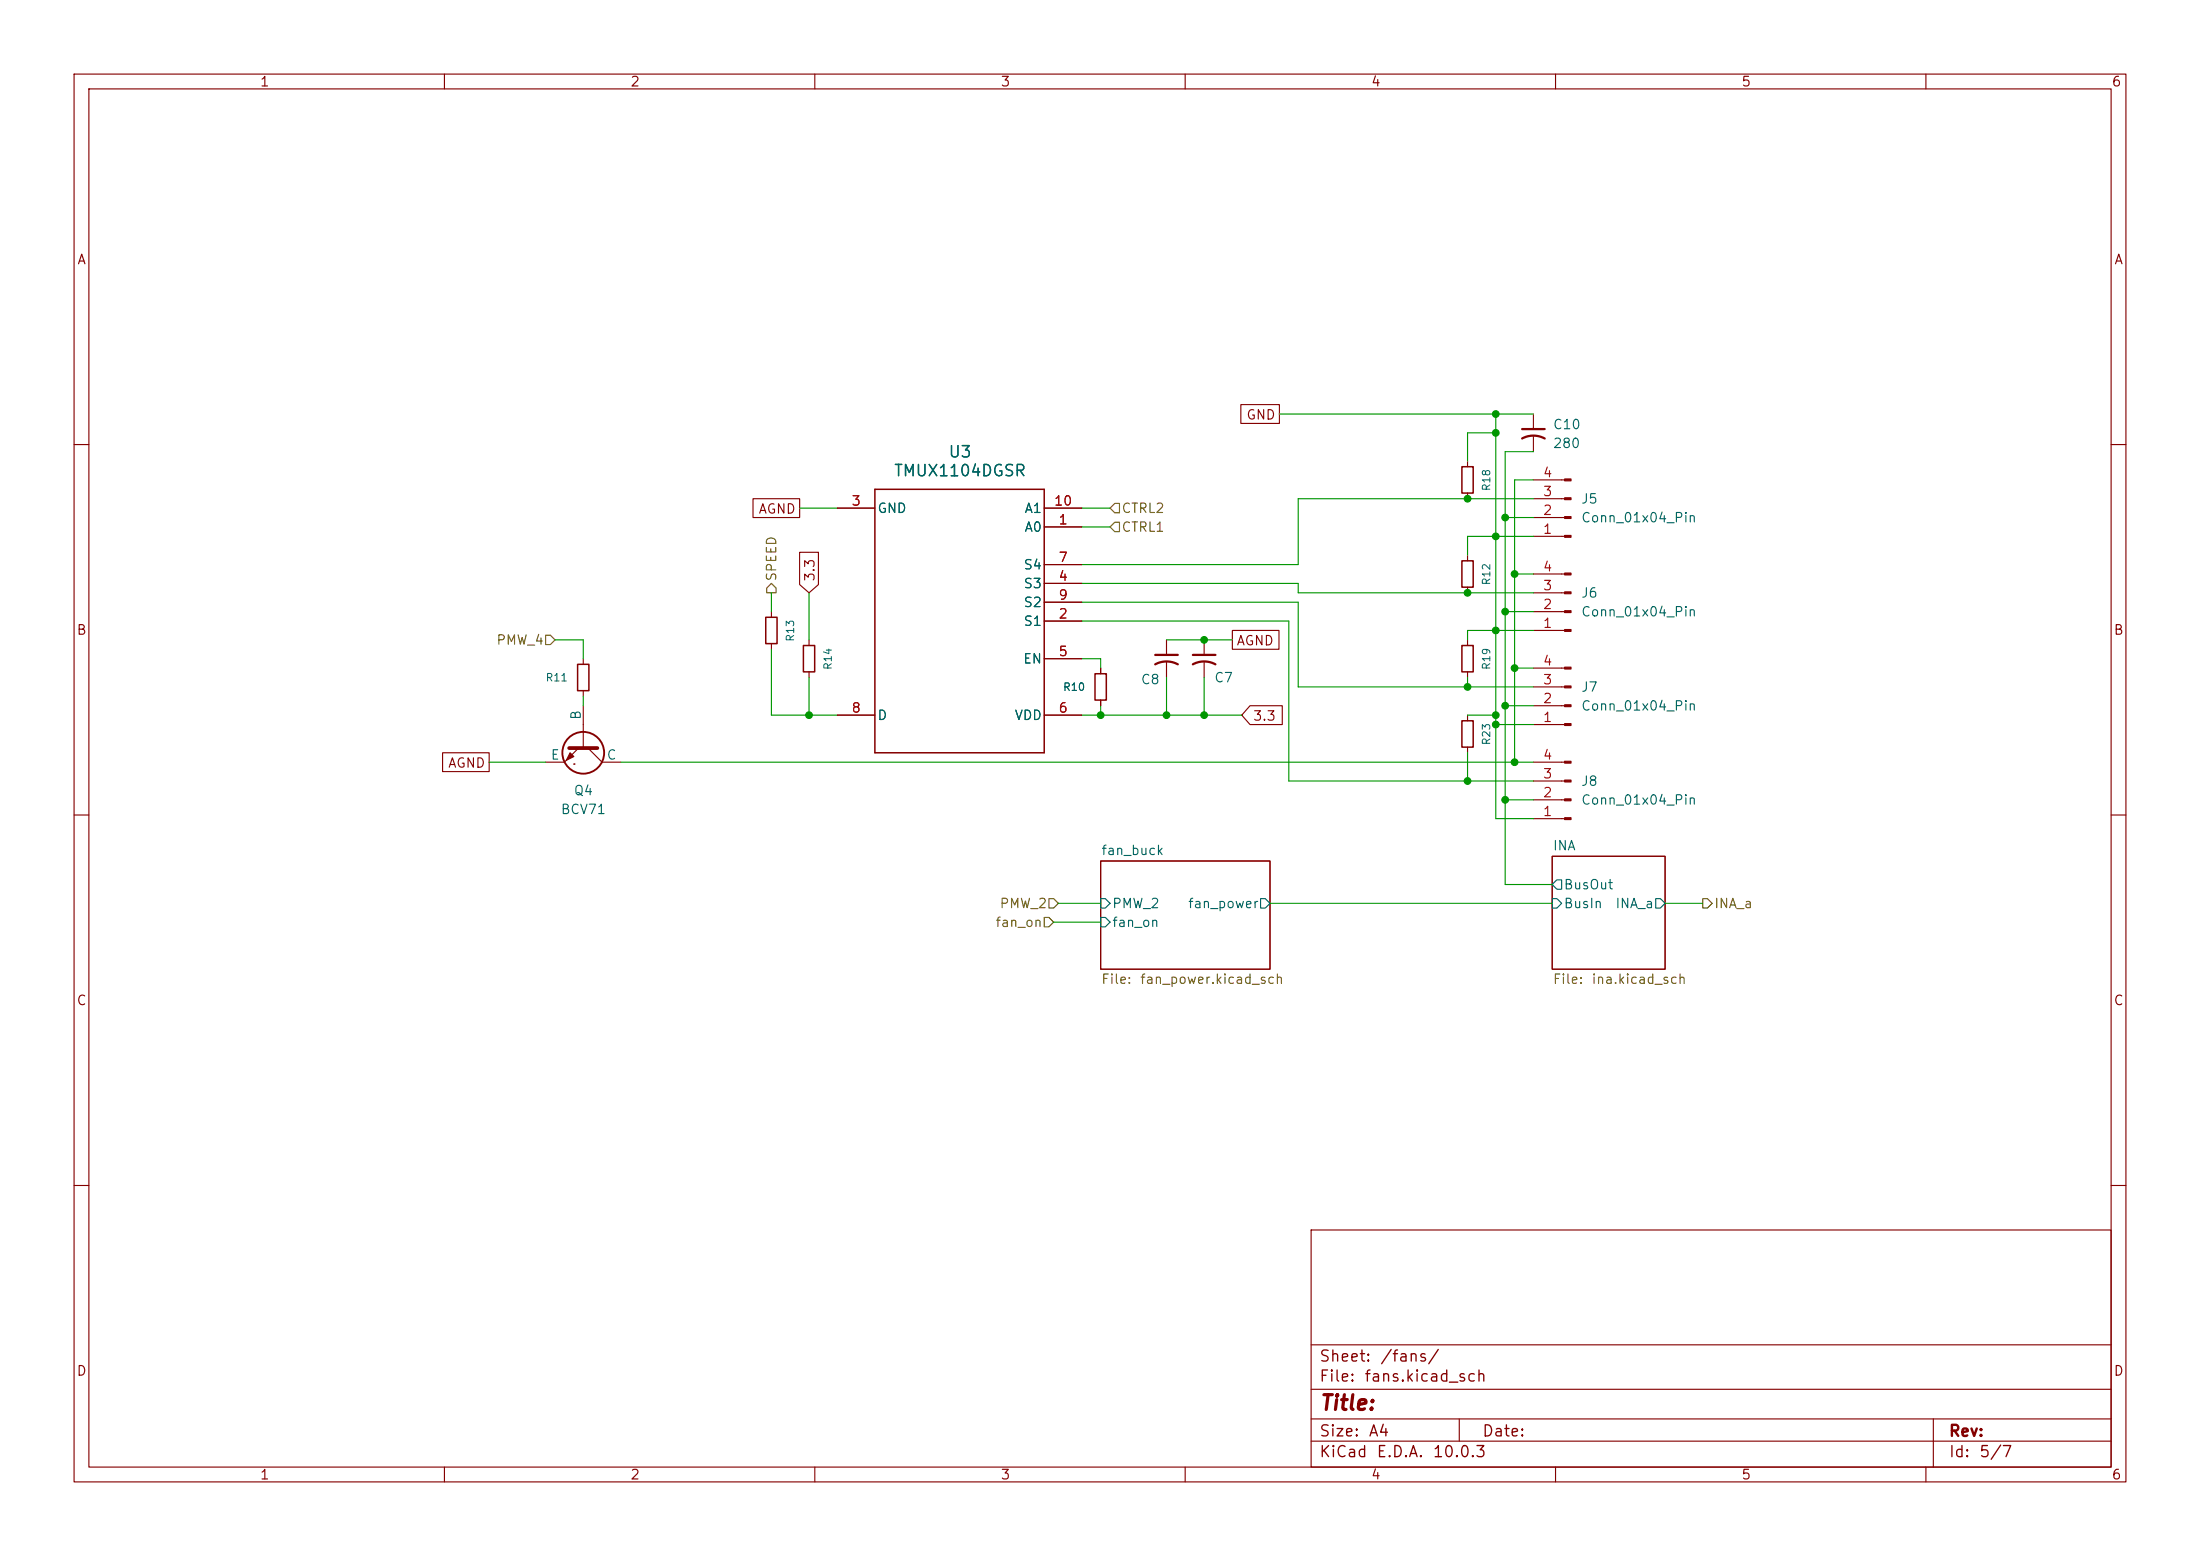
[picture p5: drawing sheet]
(kicad_sch
 (version 20260306)
 (generator "eeschema")
 (generator_version "10.0")
 (paper "A4")
 (lib_symbols
  (symbol "2026-03-04_20-31-15:TMUX1104DGSR"
   (pin_names
    (offset 0.254)) (exclude_from_sim no) (in_bom yes) (on_board yes)
   (in_pos_files yes)
   (duplicate_pin_numbers_are_jumpers no)
   (property "Reference" "U" (at 0 2.54 0) (show_name no) (do_not_autoplace no) (effects (font (size 1.524 1.524))))
   (property "Value" "TMUX1104DGSR" (at 0 0 0) (show_name no) (do_not_autoplace no) (effects (font (size 1.524 1.524))))
   (property "Footprint" "DGS0010A-IPC_A" (at 0 0 0) (show_name no) (do_not_autoplace no) (hide yes) (effects (font (size 1.27 1.27)
    (italic yes))))
   (property "Datasheet" "https://www.ti.com/lit/gpn/tmux1104" (at 0 0 0) (show_name no) (do_not_autoplace no) (hide yes) (effects (font (size 1.27 1.27)
    (italic yes))))
   (property "Description" "" (at 0 0 0) (show_name no) (do_not_autoplace no) (hide yes) (effects (font (size 1.27 1.27))))
   (property "ki_locked" "" (at 0 0 0) (show_name no) (do_not_autoplace no) (effects (font (size 1.27 1.27))))
   (symbol "TMUX1104DGSR_0_1"
    (polyline (pts (xy 5.08 5.08) (xy 5.08 -30.48)) (stroke (width 0.2032) (type default)) (fill (type none)))
    (polyline (pts (xy 5.08 -30.48) (xy 27.94 -30.48)) (stroke (width 0.2032) (type default)) (fill (type none)))
    (polyline (pts (xy 27.94 5.08) (xy 5.08 5.08)) (stroke (width 0.2032) (type default)) (fill (type none)))
    (polyline (pts (xy 27.94 -30.48) (xy 27.94 5.08)) (stroke (width 0.2032) (type default)) (fill (type none)))
    (pin input line (at 0 -25.4 0) (length 5.08) (name "A0" (effects (font (size 1.27 1.27)))) (number "1" (effects (font (size 1.27 1.27)))))
    (pin bidirectional line (at 0 -12.7 0) (length 5.08) (name "S1" (effects (font (size 1.27 1.27)))) (number "2" (effects (font (size 1.27 1.27)))))
    (pin power_in line (at 33.02 -27.94 180) (length 5.08) (name "GND" (effects (font (size 1.27 1.27)))) (number "3" (effects (font (size 1.27 1.27)))))
    (pin bidirectional line (at 0 -17.78 0) (length 5.08) (name "S3" (effects (font (size 1.27 1.27)))) (number "4" (effects (font (size 1.27 1.27)))))
    (pin input line (at 0 -7.62 0) (length 5.08) (name "EN" (effects (font (size 1.27 1.27)))) (number "5" (effects (font (size 1.27 1.27)))))
    (pin power_in line (at 0 0 0) (length 5.08) (name "VDD" (effects (font (size 1.27 1.27)))) (number "6" (effects (font (size 1.27 1.27)))))
    (pin bidirectional line (at 0 -20.32 0) (length 5.08) (name "S4" (effects (font (size 1.27 1.27)))) (number "7" (effects (font (size 1.27 1.27)))))
    (pin bidirectional line (at 33.02 0 180) (length 5.08) (name "D" (effects (font (size 1.27 1.27)))) (number "8" (effects (font (size 1.27 1.27)))))
    (pin bidirectional line (at 0 -15.24 0) (length 5.08) (name "S2" (effects (font (size 1.27 1.27)))) (number "9" (effects (font (size 1.27 1.27)))))
    (pin input line (at 0 -27.94 0) (length 5.08) (name "A1" (effects (font (size 1.27 1.27)))) (number "10" (effects (font (size 1.27 1.27))))))
   (embedded_fonts no))
  (symbol "Connector:Conn_01x04_Pin"
   (pin_names
    (offset 1.016) (hide yes)) (exclude_from_sim no) (in_bom yes) (on_board yes)
   (in_pos_files yes)
   (duplicate_pin_numbers_are_jumpers no)
   (property "Reference" "J5" (at -1.27 -2.5401 0) (show_name no) (do_not_autoplace no) (effects (font (size 1.27 1.27)) (justify right)))
   (property "Value" "Conn_01x04_Pin" (at -1.27 -0.0001 0) (show_name no) (do_not_autoplace no) (effects (font (size 1.27 1.27)) (justify right)))
   (property "Footprint" "" (at 0 0 0) (show_name no) (do_not_autoplace no) (hide yes) (effects (font (size 1.27 1.27))))
   (property "Datasheet" "" (at 0 0 0) (show_name no) (do_not_autoplace no) (hide yes) (effects (font (size 1.27 1.27))))
   (property "Description" "Generic connector, single row, 01x04, script generated" (at 0 0 0) (show_name no) (do_not_autoplace no) (hide yes) (effects (font (size 1.27 1.27))))
   (property "ki_locked" "" (at 0 0 0) (show_name no) (do_not_autoplace no) (effects (font (size 1.27 1.27))))
   (symbol "Conn_01x04_Pin_1_1"
    (rectangle (start 0.8636 2.667) (end 0 2.413) (stroke (width 0.1524) (type default)) (fill (type outline)))
    (rectangle (start 0.8636 0.127) (end 0 -0.127) (stroke (width 0.1524) (type default)) (fill (type outline)))
    (rectangle (start 0.8636 -2.413) (end 0 -2.667) (stroke (width 0.1524) (type default)) (fill (type outline)))
    (rectangle (start 0.8636 -4.953) (end 0 -5.207) (stroke (width 0.1524) (type default)) (fill (type outline)))
    (polyline (pts (xy 1.27 2.54) (xy 0.8636 2.54)) (stroke (width 0.1524) (type default)) (fill (type none)))
    (polyline (pts (xy 1.27 0) (xy 0.8636 0)) (stroke (width 0.1524) (type default)) (fill (type none)))
    (polyline (pts (xy 1.27 -2.54) (xy 0.8636 -2.54)) (stroke (width 0.1524) (type default)) (fill (type none)))
    (polyline (pts (xy 1.27 -5.08) (xy 0.8636 -5.08)) (stroke (width 0.1524) (type default)) (fill (type none)))
    (pin passive line (at 5.08 2.54 180) (length 3.81) (name "GND" (effects (font (size 1.27 1.27)))) (number "1" (effects (font (size 1.27 1.27)))))
    (pin input line (at 5.08 0 180) (length 3.81) (name "VCC" (effects (font (size 1.27 1.27)))) (number "2" (effects (font (size 1.27 1.27)))))
    (pin passive line (at 5.08 -2.54 180) (length 3.81) (name "TAHO" (effects (font (size 1.27 1.27)))) (number "3" (effects (font (size 1.27 1.27)))))
    (pin passive line (at 5.08 -5.08 180) (length 3.81) (name "PMW" (effects (font (size 1.27 1.27)))) (number "4" (effects (font (size 1.27 1.27))))))
   (embedded_fonts no))
  (symbol "Device:C_Small_US"
   (pin_numbers (hide yes))
   (pin_names
    (offset 0.254) (hide yes)) (exclude_from_sim no) (in_bom yes) (on_board yes)
   (in_pos_files yes)
   (duplicate_pin_numbers_are_jumpers no)
   (property "Reference" "C" (at 0.254 1.778 0) (show_name no) (do_not_autoplace no) (effects (font (size 1.27 1.27)) (justify left)))
   (property "Value" "C_Small_US" (at 0.254 -2.032 0) (show_name no) (do_not_autoplace no) (effects (font (size 1.27 1.27)) (justify left)))
   (property "Footprint" "" (at 0 0 0) (show_name no) (do_not_autoplace no) (hide yes) (effects (font (size 1.27 1.27))))
   (property "Datasheet" "" (at 0 0 0) (show_name no) (do_not_autoplace no) (hide yes) (effects (font (size 1.27 1.27))))
   (property "Description" "capacitor, small US symbol" (at 0 0 0) (show_name no) (do_not_autoplace no) (hide yes) (effects (font (size 1.27 1.27))))
   (symbol "C_Small_US_0_1"
    (polyline (pts (xy -1.524 0.508) (xy 1.524 0.508)) (stroke (width 0.3048) (type default)) (fill (type none)))
    (arc (start -1.524 -0.762) (mid 0 -0.3734) (end 1.524 -0.762) (stroke (width 0.3048) (type default)) (fill (type none))))
   (symbol "C_Small_US_1_1"
    (pin passive line (at 0 2.54 270) (length 2.032) (name "" (effects (font (size 1.27 1.27)))) (number "1" (effects (font (size 1.27 1.27)))))
    (pin passive line (at 0 -2.54 90) (length 2.032) (name "" (effects (font (size 1.27 1.27)))) (number "2" (effects (font (size 1.27 1.27))))))
   (embedded_fonts no))
  (symbol "Device:R_Small"
   (pin_numbers (hide yes))
   (pin_names
    (offset 0.254) (hide yes)) (exclude_from_sim no) (in_bom yes) (on_board yes)
   (in_pos_files yes)
   (duplicate_pin_numbers_are_jumpers no)
   (property "Reference" "R" (at 0 0 90) (show_name no) (do_not_autoplace no) (effects (font (size 1.016 1.016))))
   (property "Value" "R_Small" (at 1.778 0 90) (show_name no) (do_not_autoplace no) (effects (font (size 1.27 1.27))))
   (property "Footprint" "" (at 0 0 0) (show_name no) (do_not_autoplace no) (hide yes) (effects (font (size 1.27 1.27))))
   (property "Datasheet" "" (at 0 0 0) (show_name no) (do_not_autoplace no) (hide yes) (effects (font (size 1.27 1.27))))
   (property "Description" "Resistor, small symbol" (at 0 0 0) (show_name no) (do_not_autoplace no) (hide yes) (effects (font (size 1.27 1.27))))
   (symbol "R_Small_0_1"
    (rectangle (start -0.762 1.778) (end 0.762 -1.778) (stroke (width 0.2032) (type default)) (fill (type none))))
   (symbol "R_Small_1_1"
    (pin passive line (at 0 2.54 270) (length 0.762) (name "" (effects (font (size 1.27 1.27)))) (number "1" (effects (font (size 1.27 1.27)))))
    (pin passive line (at 0 -2.54 90) (length 0.762) (name "" (effects (font (size 1.27 1.27)))) (number "2" (effects (font (size 1.27 1.27))))))
   (embedded_fonts no))
  (symbol "Simulation_SPICE:NPN"
   (pin_numbers (hide yes))
   (pin_names
    (offset 0)) (exclude_from_sim no) (in_bom yes) (on_board yes)
   (in_pos_files yes)
   (duplicate_pin_numbers_are_jumpers no)
   (property "Reference" "Q2" (at 5.08 1.2701 0) (show_name no) (do_not_autoplace no) (effects (font (size 1.27 1.27)) (justify left)))
   (property "Value" "BCV71" (at 5.08 -1.2699 0) (show_name no) (do_not_autoplace no) (effects (font (size 1.27 1.27)) (justify left)))
   (property "Footprint" "Package_TO_SOT_SMD:TSOT-23_HandSoldering" (at 63.5 0 0) (show_name no) (do_not_autoplace no) (hide yes) (effects (font (size 1.27 1.27))))
   (property "Datasheet" "https://ngspice.sourceforge.io/docs/ngspice-html-manual/manual.xhtml#cha_BJTs" (at 63.5 0 0) (show_name no) (do_not_autoplace no) (hide yes) (effects (font (size 1.27 1.27))))
   (property "Description" "Bipolar transistor symbol for simulation only, substrate tied to the emitter" (at 0 0 0) (show_name no) (do_not_autoplace no) (hide yes) (effects (font (size 1.27 1.27))))
   (property "Sim.Device" "NPN" (at 0 0 0) (show_name no) (do_not_autoplace no) (hide yes) (effects (font (size 1.27 1.27))))
   (property "Sim.Type" "GUMMELPOON" (at 0 0 0) (show_name no) (do_not_autoplace no) (hide yes) (effects (font (size 1.27 1.27))))
   (property "Sim.Pins" "1=C 2=B 3=E" (at 0 0 0) (show_name no) (do_not_autoplace no) (hide yes) (effects (font (size 1.27 1.27))))
   (symbol "NPN_0_1"
    (polyline (pts (xy -2.54 0) (xy 0.635 0)) (stroke (width 0.1524) (type default)) (fill (type none)))
    (polyline (pts (xy 0.635 1.905) (xy 0.635 -1.905) (xy 0.635 -1.905)) (stroke (width 0.508) (type default)) (fill (type none)))
    (polyline (pts (xy 0.635 0.635) (xy 2.54 2.54)) (stroke (width 0) (type default)) (fill (type none)))
    (polyline (pts (xy 0.635 -0.635) (xy 2.54 -2.54) (xy 2.54 -2.54)) (stroke (width 0) (type default)) (fill (type none)))
    (circle (center 1.27 0) (radius 2.8194) (stroke (width 0.254) (type default)) (fill (type none)))
    (polyline (pts (xy 1.27 -1.778) (xy 1.778 -1.27) (xy 2.286 -2.286) (xy 1.27 -1.778) (xy 1.27 -1.778)) (stroke (width 0) (type default)) (fill (type outline)))
    (polyline (pts (xy 2.794 -1.27) (xy 2.794 -1.27)) (stroke (width 0.1524) (type default)) (fill (type none)))
    (polyline (pts (xy 2.794 -1.27) (xy 2.794 -1.27)) (stroke (width 0.1524) (type default)) (fill (type none))))
   (symbol "NPN_1_1"
    (pin input line (at -5.08 0 0) (length 2.54) (name "B" (effects (font (size 1.27 1.27)))) (number "1" (effects (font (size 1.27 1.27)))))
    (pin open_emitter line (at 2.54 -5.08 90) (length 2.54) (name "E" (effects (font (size 1.27 1.27)))) (number "2" (effects (font (size 1.27 1.27)))))
    (pin open_collector line (at 2.54 5.08 270) (length 2.54) (name "C" (effects (font (size 1.27 1.27)))) (number "3" (effects (font (size 1.27 1.27))))))
   (embedded_fonts no)))
 (junction
  (at 148.59 96.52)
  (diameter 0)
  (color 0 0 0 0))
 (junction
  (at 203.2 82.55)
  (diameter 0)
  (color 0 0 0 0))
 (junction
  (at 109.22 96.52)
  (diameter 0)
  (color 0 0 0 0))
 (junction
  (at 162.56 96.52)
  (diameter 0)
  (color 0 0 0 0))
 (junction
  (at 201.93 97.79)
  (diameter 0)
  (color 0 0 0 0))
 (junction
  (at 203.2 95.25)
  (diameter 0)
  (color 0 0 0 0))
 (junction
  (at 198.12 67.31)
  (diameter 0)
  (color 0 0 0 0))
 (junction
  (at 157.48 96.52)
  (diameter 0)
  (color 0 0 0 0))
 (junction
  (at 203.2 69.85)
  (diameter 0)
  (color 0 0 0 0))
 (junction
  (at 201.93 85.09)
  (diameter 0)
  (color 0 0 0 0))
 (junction
  (at 204.47 77.47)
  (diameter 0)
  (color 0 0 0 0))
 (junction
  (at 201.93 72.39)
  (diameter 0)
  (color 0 0 0 0))
 (junction
  (at 204.47 90.17)
  (diameter 0)
  (color 0 0 0 0))
 (junction
  (at 198.12 80.01)
  (diameter 0)
  (color 0 0 0 0))
 (junction
  (at 162.56 86.36)
  (diameter 0)
  (color 0 0 0 0))
 (junction
  (at 203.2 107.95)
  (diameter 0)
  (color 0 0 0 0))
 (junction
  (at 201.93 96.52)
  (diameter 0)
  (color 0 0 0 0))
 (junction
  (at 201.93 58.42)
  (diameter 0)
  (color 0 0 0 0))
 (junction
  (at 198.12 92.71)
  (diameter 0)
  (color 0 0 0 0))
 (junction
  (at 204.47 102.87)
  (diameter 0)
  (color 0 0 0 0))
 (junction
  (at 201.93 55.88)
  (diameter 0)
  (color 0 0 0 0))
 (junction
  (at 198.12 105.41)
  (diameter 0)
  (color 0 0 0 0))
 (wire
  (pts (xy 175.26 76.2) (xy 146.05 76.2))
  (stroke (width 0) (type default)))
 (wire
  (pts (xy 224.79 121.92) (xy 229.87 121.92))
  (stroke (width 0) (type default)))
 (wire
  (pts (xy 175.26 92.71) (xy 175.26 81.28))
  (stroke (width 0) (type default)))
 (wire
  (pts (xy 198.12 105.41) (xy 207.01 105.41))
  (stroke (width 0) (type default)))
 (wire
  (pts (xy 198.12 72.39) (xy 201.93 72.39))
  (stroke (width 0) (type default)))
 (wire
  (pts (xy 171.45 121.92) (xy 209.55 121.92))
  (stroke (width 0) (type default)))
 (wire
  (pts (xy 201.93 72.39) (xy 201.93 85.09))
  (stroke (width 0) (type default)))
 (wire
  (pts (xy 198.12 101.6) (xy 198.12 105.41))
  (stroke (width 0) (type default)))
 (wire
  (pts (xy 73.66 102.87) (xy 66.04 102.87))
  (stroke (width 0) (type default)))
 (wire
  (pts (xy 203.2 95.25) (xy 207.01 95.25))
  (stroke (width 0) (type default)))
 (wire
  (pts (xy 173.99 83.82) (xy 146.05 83.82))
  (stroke (width 0) (type default)))
 (wire
  (pts (xy 203.2 69.85) (xy 207.01 69.85))
  (stroke (width 0) (type default)))
 (wire
  (pts (xy 146.05 68.58) (xy 149.86 68.58))
  (stroke (width 0) (type default)))
 (wire
  (pts (xy 198.12 91.44) (xy 198.12 92.71))
  (stroke (width 0) (type default)))
 (wire
  (pts (xy 146.05 71.12) (xy 149.86 71.12))
  (stroke (width 0) (type default)))
 (wire
  (pts (xy 172.72 55.88) (xy 201.93 55.88))
  (stroke (width 0) (type default)))
 (wire
  (pts (xy 207.01 67.31) (xy 198.12 67.31))
  (stroke (width 0) (type default)))
 (wire
  (pts (xy 157.48 91.44) (xy 157.48 96.52))
  (stroke (width 0) (type default)))
 (wire
  (pts (xy 203.2 82.55) (xy 207.01 82.55))
  (stroke (width 0) (type default)))
 (wire
  (pts (xy 201.93 58.42) (xy 201.93 55.88))
  (stroke (width 0) (type default)))
 (wire
  (pts (xy 198.12 62.23) (xy 198.12 58.42))
  (stroke (width 0) (type default)))
 (wire
  (pts (xy 201.93 97.79) (xy 201.93 110.49))
  (stroke (width 0) (type default)))
 (wire
  (pts (xy 198.12 96.52) (xy 201.93 96.52))
  (stroke (width 0) (type default)))
 (wire
  (pts (xy 198.12 58.42) (xy 201.93 58.42))
  (stroke (width 0) (type default)))
 (wire
  (pts (xy 109.22 80.01) (xy 109.22 86.36))
  (stroke (width 0) (type default)))
 (wire
  (pts (xy 78.74 88.9) (xy 78.74 86.36))
  (stroke (width 0) (type default)))
 (wire
  (pts (xy 201.93 72.39) (xy 207.01 72.39))
  (stroke (width 0) (type default)))
 (wire
  (pts (xy 204.47 64.77) (xy 204.47 77.47))
  (stroke (width 0) (type default)))
 (wire
  (pts (xy 148.59 96.52) (xy 157.48 96.52))
  (stroke (width 0) (type default)))
 (wire
  (pts (xy 201.93 72.39) (xy 201.93 58.42))
  (stroke (width 0) (type default)))
 (wire
  (pts (xy 201.93 110.49) (xy 207.01 110.49))
  (stroke (width 0) (type default)))
 (wire
  (pts (xy 201.93 96.52) (xy 201.93 97.79))
  (stroke (width 0) (type default)))
 (wire
  (pts (xy 203.2 69.85) (xy 203.2 82.55))
  (stroke (width 0) (type default)))
 (wire
  (pts (xy 204.47 102.87) (xy 207.01 102.87))
  (stroke (width 0) (type default)))
 (wire
  (pts (xy 162.56 96.52) (xy 167.64 96.52))
  (stroke (width 0) (type default)))
 (wire
  (pts (xy 198.12 86.36) (xy 198.12 85.09))
  (stroke (width 0) (type default)))
 (wire
  (pts (xy 109.22 96.52) (xy 109.22 91.44))
  (stroke (width 0) (type default)))
 (wire
  (pts (xy 201.93 97.79) (xy 207.01 97.79))
  (stroke (width 0) (type default)))
 (wire
  (pts (xy 104.14 96.52) (xy 109.22 96.52))
  (stroke (width 0) (type default)))
 (wire
  (pts (xy 207.01 60.96) (xy 203.2 60.96))
  (stroke (width 0) (type default)))
 (wire
  (pts (xy 175.26 92.71) (xy 198.12 92.71))
  (stroke (width 0) (type default)))
 (wire
  (pts (xy 78.74 95.25) (xy 78.74 93.98))
  (stroke (width 0) (type default)))
 (wire
  (pts (xy 204.47 77.47) (xy 207.01 77.47))
  (stroke (width 0) (type default)))
 (wire
  (pts (xy 173.99 105.41) (xy 198.12 105.41))
  (stroke (width 0) (type default)))
 (wire
  (pts (xy 201.93 85.09) (xy 201.93 96.52))
  (stroke (width 0) (type default)))
 (wire
  (pts (xy 201.93 55.88) (xy 207.01 55.88))
  (stroke (width 0) (type default)))
 (wire
  (pts (xy 203.2 82.55) (xy 203.2 95.25))
  (stroke (width 0) (type default)))
 (wire
  (pts (xy 203.2 95.25) (xy 203.2 107.95))
  (stroke (width 0) (type default)))
 (wire
  (pts (xy 148.59 88.9) (xy 148.59 90.17))
  (stroke (width 0) (type default)))
 (wire
  (pts (xy 209.55 119.38) (xy 203.2 119.38))
  (stroke (width 0) (type default)))
 (wire
  (pts (xy 104.14 87.63) (xy 104.14 96.52))
  (stroke (width 0) (type default)))
 (wire
  (pts (xy 157.48 86.36) (xy 162.56 86.36))
  (stroke (width 0) (type default)))
 (wire
  (pts (xy 162.56 86.36) (xy 166.37 86.36))
  (stroke (width 0) (type default)))
 (wire
  (pts (xy 198.12 80.01) (xy 175.26 80.01))
  (stroke (width 0) (type default)))
 (wire
  (pts (xy 173.99 105.41) (xy 173.99 83.82))
  (stroke (width 0) (type default)))
 (wire
  (pts (xy 201.93 85.09) (xy 207.01 85.09))
  (stroke (width 0) (type default)))
 (wire
  (pts (xy 162.56 91.44) (xy 162.56 96.52))
  (stroke (width 0) (type default)))
 (wire
  (pts (xy 146.05 88.9) (xy 148.59 88.9))
  (stroke (width 0) (type default)))
 (wire
  (pts (xy 207.01 64.77) (xy 204.47 64.77))
  (stroke (width 0) (type default)))
 (wire
  (pts (xy 204.47 90.17) (xy 207.01 90.17))
  (stroke (width 0) (type default)))
 (wire
  (pts (xy 203.2 107.95) (xy 203.2 119.38))
  (stroke (width 0) (type default)))
 (wire
  (pts (xy 175.26 78.74) (xy 146.05 78.74))
  (stroke (width 0) (type default)))
 (wire
  (pts (xy 175.26 67.31) (xy 175.26 76.2))
  (stroke (width 0) (type default)))
 (wire
  (pts (xy 148.59 95.25) (xy 148.59 96.52))
  (stroke (width 0) (type default)))
 (wire
  (pts (xy 198.12 67.31) (xy 175.26 67.31))
  (stroke (width 0) (type default)))
 (wire
  (pts (xy 207.01 80.01) (xy 198.12 80.01))
  (stroke (width 0) (type default)))
 (wire
  (pts (xy 198.12 74.93) (xy 198.12 72.39))
  (stroke (width 0) (type default)))
 (wire
  (pts (xy 203.2 60.96) (xy 203.2 69.85))
  (stroke (width 0) (type default)))
 (wire
  (pts (xy 203.2 107.95) (xy 207.01 107.95))
  (stroke (width 0) (type default)))
 (wire
  (pts (xy 107.95 68.58) (xy 113.03 68.58))
  (stroke (width 0) (type default)))
 (wire
  (pts (xy 175.26 81.28) (xy 146.05 81.28))
  (stroke (width 0) (type default)))
 (wire
  (pts (xy 146.05 96.52) (xy 148.59 96.52))
  (stroke (width 0) (type default)))
 (wire
  (pts (xy 157.48 96.52) (xy 162.56 96.52))
  (stroke (width 0) (type default)))
 (wire
  (pts (xy 198.12 92.71) (xy 207.01 92.71))
  (stroke (width 0) (type default)))
 (wire
  (pts (xy 204.47 90.17) (xy 204.47 102.87))
  (stroke (width 0) (type default)))
 (wire
  (pts (xy 142.875 121.92) (xy 148.59 121.92))
  (stroke (width 0) (type default)))
 (wire
  (pts (xy 78.74 86.36) (xy 74.93 86.36))
  (stroke (width 0) (type default)))
 (wire
  (pts (xy 142.24 124.46) (xy 148.59 124.46))
  (stroke (width 0) (type default)))
 (wire
  (pts (xy 175.26 80.01) (xy 175.26 78.74))
  (stroke (width 0) (type default)))
 (wire
  (pts (xy 104.14 80.01) (xy 104.14 82.55))
  (stroke (width 0) (type default)))
 (wire
  (pts (xy 198.12 85.09) (xy 201.93 85.09))
  (stroke (width 0) (type default)))
 (wire
  (pts (xy 83.82 102.87) (xy 204.47 102.87))
  (stroke (width 0) (type default)))
 (wire
  (pts (xy 109.22 96.52) (xy 113.03 96.52))
  (stroke (width 0) (type default)))
 (wire
  (pts (xy 204.47 77.47) (xy 204.47 90.17))
  (stroke (width 0) (type default)))
 (global_label "GND"
  (shape passive)
  (at 172.72 55.88 180)
  (fields_autoplaced yes)
  (effects (font (size 1.27 1.27)) (justify right))
  (property "Intersheetrefs" "${INTERSHEET_REFS}" (at 166.9756 55.88 0) (hide yes) (show_name no) (do_not_autoplace no) (effects (font (size 1.27 1.27)) (justify right))))
 (global_label "AGND"
  (shape passive)
  (at 166.37 86.36 0)
  (fields_autoplaced yes)
  (effects (font (size 1.27 1.27)) (justify left))
  (property "Intersheetrefs" "${INTERSHEET_REFS}" (at 173.203 86.36 0) (hide yes) (show_name no) (do_not_autoplace no) (effects (font (size 1.27 1.27)) (justify left))))
 (global_label "3.3"
  (shape input)
  (at 167.64 96.52 0)
  (fields_autoplaced yes)
  (effects (font (size 1.27 1.27)) (justify left))
  (property "Intersheetrefs" "${INTERSHEET_REFS}" (at 173.649 96.52 0) (hide yes) (show_name no) (do_not_autoplace no) (effects (font (size 1.27 1.27)) (justify left))))
 (global_label "AGND"
  (shape passive)
  (at 107.95 68.58 180)
  (fields_autoplaced yes)
  (effects (font (size 1.27 1.27)) (justify right))
  (property "Intersheetrefs" "${INTERSHEET_REFS}" (at 101.117 68.58 0) (hide yes) (show_name no) (do_not_autoplace no) (effects (font (size 1.27 1.27)) (justify right))))
 (global_label "3.3"
  (shape input)
  (at 109.22 80.01 90)
  (fields_autoplaced yes)
  (effects (font (size 1.27 1.27)) (justify left))
  (property "Intersheetrefs" "${INTERSHEET_REFS}" (at 109.22 74.001 90) (hide yes) (show_name no) (do_not_autoplace no) (effects (font (size 1.27 1.27)) (justify left))))
 (global_label "AGND"
  (shape passive)
  (at 66.04 102.87 180)
  (fields_autoplaced yes)
  (effects (font (size 1.27 1.27)) (justify right))
  (property "Intersheetrefs" "${INTERSHEET_REFS}" (at 59.207 102.87 0) (hide yes) (show_name no) (do_not_autoplace no) (effects (font (size 1.27 1.27)) (justify right))))
 (hierarchical_label "INA_a"
  (shape output)
  (at 229.87 121.92 0)
  (effects (font (size 1.27 1.27)) (justify left)))
 (hierarchical_label "PMW_4"
  (shape input)
  (at 74.93 86.36 180)
  (effects (font (size 1.27 1.27)) (justify right)))
 (hierarchical_label "PMW_2"
  (shape input)
  (at 142.875 121.92 180)
  (effects (font (size 1.27 1.27)) (justify right)))
 (hierarchical_label "fan_on"
  (shape input)
  (at 142.24 124.46 180)
  (effects (font (size 1.27 1.27)) (justify right)))
 (hierarchical_label "CTRL1"
  (shape input)
  (at 149.86 71.12 0)
  (effects (font (size 1.27 1.27)) (justify left)))
 (hierarchical_label "CTRL2"
  (shape input)
  (at 149.86 68.58 0)
  (effects (font (size 1.27 1.27)) (justify left)))
 (hierarchical_label "SPEED"
  (shape output)
  (at 104.14 80.01 90)
  (effects (font (size 1.27 1.27)) (justify left)))
 (symbol
  (lib_id "Device:R_Small")
  (at 198.12 88.9 0)
  (unit 1)
  (body_style 1)
  (exclude_from_sim no)
  (in_bom yes)
  (on_board yes)
  (in_pos_files yes)
  (dnp no)
  (property "Reference" "R19" (at 200.66 88.9 90) (show_name no) (do_not_autoplace no) (effects (font (size 1.016 1.016))))
  (property "Value" "100k" (at 195.58 88.9 90) (hide yes) (show_name no) (do_not_autoplace no) (effects (font (size 1.27 1.27))))
  (property "Footprint" "Resistor_SMD:R_0805_2012Metric_Pad1.20x1.40mm_HandSolder" (at 198.12 88.9 0) (hide yes) (show_name no) (do_not_autoplace no) (effects (font (size 1.27 1.27))))
  (property "Datasheet" "" (at 198.12 88.9 0) (hide yes) (show_name no) (do_not_autoplace no) (effects (font (size 1.27 1.27))))
  (property "Description" "Resistor, small symbol" (at 198.12 88.9 0) (hide yes) (show_name no) (do_not_autoplace no) (effects (font (size 1.27 1.27))))
  (pin "1")
  (pin "2"))
 (symbol
  (lib_id "2026-03-04_20-31-15:TMUX1104DGSR")
  (at 146.05 96.52 180)
  (unit 1)
  (body_style 1)
  (exclude_from_sim no)
  (in_bom yes)
  (on_board yes)
  (in_pos_files yes)
  (dnp no)
  (fields_autoplaced yes)
  (property "Reference" "U3" (at 129.54 60.96 0) (show_name no) (do_not_autoplace no) (effects (font (size 1.524 1.524))))
  (property "Value" "TMUX1104DGSR" (at 129.54 63.5 0) (show_name no) (do_not_autoplace no) (effects (font (size 1.524 1.524))))
  (property "Footprint" "Ti:DGS0010A-IPC_C" (at 146.05 96.52 0) (hide yes) (show_name no) (do_not_autoplace no) (effects (font (size 1.27 1.27)
    (italic yes))))
  (property "Datasheet" "https://www.ti.com/lit/gpn/tmux1104" (at 146.05 96.52 0) (hide yes) (show_name no) (do_not_autoplace no) (effects (font (size 1.27 1.27)
    (italic yes))))
  (property "Description" "" (at 146.05 96.52 0) (hide yes) (show_name no) (do_not_autoplace no) (effects (font (size 1.27 1.27))))
  (pin "10")
  (pin "3")
  (pin "1")
  (pin "4")
  (pin "8")
  (pin "6")
  (pin "7")
  (pin "5")
  (pin "9")
  (pin "2"))
 (symbol
  (lib_id "Device:R_Small")
  (at 109.22 88.9 0)
  (unit 1)
  (body_style 1)
  (exclude_from_sim no)
  (in_bom yes)
  (on_board yes)
  (in_pos_files yes)
  (dnp no)
  (property "Reference" "R14" (at 111.76 88.9 90) (show_name no) (do_not_autoplace no) (effects (font (size 1.016 1.016))))
  (property "Value" "4k7" (at 106.68 88.9 90) (hide yes) (show_name no) (do_not_autoplace no) (effects (font (size 1.27 1.27))))
  (property "Footprint" "Resistor_SMD:R_0805_2012Metric_Pad1.20x1.40mm_HandSolder" (at 109.22 88.9 0) (hide yes) (show_name no) (do_not_autoplace no) (effects (font (size 1.27 1.27))))
  (property "Datasheet" "" (at 109.22 88.9 0) (hide yes) (show_name no) (do_not_autoplace no) (effects (font (size 1.27 1.27))))
  (property "Description" "Resistor, small symbol" (at 109.22 88.9 0) (hide yes) (show_name no) (do_not_autoplace no) (effects (font (size 1.27 1.27))))
  (pin "1")
  (pin "2"))
 (symbol
  (lib_id "Simulation_SPICE:NPN")
  (at 78.74 100.33 270)
  (unit 1)
  (body_style 1)
  (exclude_from_sim no)
  (in_bom yes)
  (on_board yes)
  (in_pos_files yes)
  (dnp no)
  (fields_autoplaced yes)
  (property "Reference" "Q4" (at 78.74 106.68 90) (show_name no) (do_not_autoplace no) (effects (font (size 1.27 1.27))))
  (property "Value" "BCV71" (at 78.74 109.22 90) (show_name no) (do_not_autoplace no) (effects (font (size 1.27 1.27))))
  (property "Footprint" "Package_TO_SOT_SMD:SOT-23-3" (at 78.74 163.83 0) (hide yes) (show_name no) (do_not_autoplace no) (effects (font (size 1.27 1.27))))
  (property "Datasheet" "https://ngspice.sourceforge.io/docs/ngspice-html-manual/manual.xhtml#cha_BJTs" (at 78.74 163.83 0) (hide yes) (show_name no) (do_not_autoplace no) (effects (font (size 1.27 1.27))))
  (property "Description" "Bipolar transistor symbol for simulation only, substrate tied to the emitter" (at 78.74 100.33 0) (hide yes) (show_name no) (do_not_autoplace no) (effects (font (size 1.27 1.27))))
  (property "Sim.Device" "NPN" (at 78.74 100.33 0) (hide yes) (show_name no) (do_not_autoplace no) (effects (font (size 1.27 1.27))))
  (property "Sim.Type" "GUMMELPOON" (at 78.74 100.33 0) (hide yes) (show_name no) (do_not_autoplace no) (effects (font (size 1.27 1.27))))
  (property "Sim.Pins" "1=C 2=B 3=E" (at 78.74 100.33 0) (hide yes) (show_name no) (do_not_autoplace no) (effects (font (size 1.27 1.27))))
  (pin "1")
  (pin "2")
  (pin "3"))
 (symbol
  (lib_id "Device:C_Small_US")
  (at 207.01 58.42 0)
  (unit 1)
  (body_style 1)
  (exclude_from_sim no)
  (in_bom yes)
  (on_board yes)
  (in_pos_files yes)
  (dnp no)
  (fields_autoplaced yes)
  (property "Reference" "C10" (at 209.55 57.2769 0) (show_name no) (do_not_autoplace no) (effects (font (size 1.27 1.27)) (justify left)))
  (property "Value" "280" (at 209.55 59.8169 0) (show_name no) (do_not_autoplace no) (effects (font (size 1.27 1.27)) (justify left)))
  (property "Footprint" "Capacitor_THT:CP_Radial_D8.0mm_P3.50mm" (at 207.01 58.42 0) (hide yes) (show_name no) (do_not_autoplace no) (effects (font (size 1.27 1.27))))
  (property "Datasheet" "" (at 207.01 58.42 0) (hide yes) (show_name no) (do_not_autoplace no) (effects (font (size 1.27 1.27))))
  (property "Description" "capacitor, small US symbol" (at 207.01 58.42 0) (hide yes) (show_name no) (do_not_autoplace no) (effects (font (size 1.27 1.27))))
  (pin "1")
  (pin "2"))
 (symbol
  (lib_id "Device:C_Small_US")
  (at 162.56 88.9 0)
  (unit 1)
  (body_style 1)
  (exclude_from_sim no)
  (in_bom yes)
  (on_board yes)
  (in_pos_files yes)
  (dnp no)
  (property "Reference" "C7" (at 163.83 91.44 0) (show_name no) (do_not_autoplace no) (effects (font (size 1.27 1.27)) (justify left)))
  (property "Value" "1" (at 166.37 89.662 0) (hide yes) (show_name no) (do_not_autoplace no) (effects (font (size 1.27 1.27)) (justify left)))
  (property "Footprint" "Capacitor_SMD:C_0805_2012Metric_Pad1.18x1.45mm_HandSolder" (at 162.56 88.9 0) (hide yes) (show_name no) (do_not_autoplace no) (effects (font (size 1.27 1.27))))
  (property "Datasheet" "" (at 162.56 88.9 0) (hide yes) (show_name no) (do_not_autoplace no) (effects (font (size 1.27 1.27))))
  (property "Description" "capacitor, small US symbol" (at 162.56 88.9 0) (hide yes) (show_name no) (do_not_autoplace no) (effects (font (size 1.27 1.27))))
  (property "model" "" (at 162.56 88.9 0) (hide yes) (show_name no) (do_not_autoplace no) (effects (font (size 1.27 1.27))))
  (property "Sim.Type" "" (at 162.56 88.9 0) (hide yes) (show_name no) (do_not_autoplace no) (effects (font (size 1.27 1.27))))
  (pin "1")
  (pin "2"))
 (symbol
  (lib_id "Device:R_Small")
  (at 148.59 92.71 180)
  (unit 1)
  (body_style 1)
  (exclude_from_sim no)
  (in_bom yes)
  (on_board yes)
  (in_pos_files yes)
  (dnp no)
  (property "Reference" "R10" (at 145.034 92.71 0) (show_name no) (do_not_autoplace no) (effects (font (size 1.016 1.016))))
  (property "Value" "100k" (at 151.13 92.71 90) (hide yes) (show_name no) (do_not_autoplace no) (effects (font (size 1.27 1.27))))
  (property "Footprint" "Resistor_SMD:R_0805_2012Metric_Pad1.20x1.40mm_HandSolder" (at 148.59 92.71 0) (hide yes) (show_name no) (do_not_autoplace no) (effects (font (size 1.27 1.27))))
  (property "Datasheet" "" (at 148.59 92.71 0) (hide yes) (show_name no) (do_not_autoplace no) (effects (font (size 1.27 1.27))))
  (property "Description" "Resistor, small symbol" (at 148.59 92.71 0) (hide yes) (show_name no) (do_not_autoplace no) (effects (font (size 1.27 1.27))))
  (pin "1")
  (pin "2"))
 (symbol
  (lib_id "Device:R_Small")
  (at 198.12 77.47 0)
  (unit 1)
  (body_style 1)
  (exclude_from_sim no)
  (in_bom yes)
  (on_board yes)
  (in_pos_files yes)
  (dnp no)
  (property "Reference" "R12" (at 200.66 77.47 90) (show_name no) (do_not_autoplace no) (effects (font (size 1.016 1.016))))
  (property "Value" "100k" (at 195.58 77.47 90) (hide yes) (show_name no) (do_not_autoplace no) (effects (font (size 1.27 1.27))))
  (property "Footprint" "Resistor_SMD:R_0805_2012Metric_Pad1.20x1.40mm_HandSolder" (at 198.12 77.47 0) (hide yes) (show_name no) (do_not_autoplace no) (effects (font (size 1.27 1.27))))
  (property "Datasheet" "" (at 198.12 77.47 0) (hide yes) (show_name no) (do_not_autoplace no) (effects (font (size 1.27 1.27))))
  (property "Description" "Resistor, small symbol" (at 198.12 77.47 0) (hide yes) (show_name no) (do_not_autoplace no) (effects (font (size 1.27 1.27))))
  (pin "1")
  (pin "2"))
 (symbol
  (lib_id "Device:R_Small")
  (at 198.12 99.06 0)
  (unit 1)
  (body_style 1)
  (exclude_from_sim no)
  (in_bom yes)
  (on_board yes)
  (in_pos_files yes)
  (dnp no)
  (property "Reference" "R23" (at 200.66 99.06 90) (show_name no) (do_not_autoplace no) (effects (font (size 1.016 1.016))))
  (property "Value" "100k" (at 195.58 99.06 90) (hide yes) (show_name no) (do_not_autoplace no) (effects (font (size 1.27 1.27))))
  (property "Footprint" "Resistor_SMD:R_0805_2012Metric_Pad1.20x1.40mm_HandSolder" (at 198.12 99.06 0) (hide yes) (show_name no) (do_not_autoplace no) (effects (font (size 1.27 1.27))))
  (property "Datasheet" "" (at 198.12 99.06 0) (hide yes) (show_name no) (do_not_autoplace no) (effects (font (size 1.27 1.27))))
  (property "Description" "Resistor, small symbol" (at 198.12 99.06 0) (hide yes) (show_name no) (do_not_autoplace no) (effects (font (size 1.27 1.27))))
  (pin "1")
  (pin "2"))
 (symbol
  (lib_id "Device:R_Small")
  (at 198.12 64.77 0)
  (unit 1)
  (body_style 1)
  (exclude_from_sim no)
  (in_bom yes)
  (on_board yes)
  (in_pos_files yes)
  (dnp no)
  (property "Reference" "R18" (at 200.66 64.77 90) (show_name no) (do_not_autoplace no) (effects (font (size 1.016 1.016))))
  (property "Value" "100k" (at 195.58 64.77 90) (hide yes) (show_name no) (do_not_autoplace no) (effects (font (size 1.27 1.27))))
  (property "Footprint" "Resistor_SMD:R_0805_2012Metric_Pad1.20x1.40mm_HandSolder" (at 198.12 64.77 0) (hide yes) (show_name no) (do_not_autoplace no) (effects (font (size 1.27 1.27))))
  (property "Datasheet" "" (at 198.12 64.77 0) (hide yes) (show_name no) (do_not_autoplace no) (effects (font (size 1.27 1.27))))
  (property "Description" "Resistor, small symbol" (at 198.12 64.77 0) (hide yes) (show_name no) (do_not_autoplace no) (effects (font (size 1.27 1.27))))
  (pin "1")
  (pin "2"))
 (symbol
  (lib_id "Device:R_Small")
  (at 78.74 91.44 180)
  (unit 1)
  (body_style 1)
  (exclude_from_sim no)
  (in_bom yes)
  (on_board yes)
  (in_pos_files yes)
  (dnp no)
  (property "Reference" "R11" (at 75.184 91.44 0) (show_name no) (do_not_autoplace no) (effects (font (size 1.016 1.016))))
  (property "Value" "2k2" (at 81.28 91.44 90) (hide yes) (show_name no) (do_not_autoplace no) (effects (font (size 1.27 1.27))))
  (property "Footprint" "Resistor_SMD:R_0805_2012Metric_Pad1.20x1.40mm_HandSolder" (at 78.74 91.44 0) (hide yes) (show_name no) (do_not_autoplace no) (effects (font (size 1.27 1.27))))
  (property "Datasheet" "" (at 78.74 91.44 0) (hide yes) (show_name no) (do_not_autoplace no) (effects (font (size 1.27 1.27))))
  (property "Description" "Resistor, small symbol" (at 78.74 91.44 0) (hide yes) (show_name no) (do_not_autoplace no) (effects (font (size 1.27 1.27))))
  (pin "1")
  (pin "2"))
 (symbol
  (lib_id "Device:C_Small_US")
  (at 157.48 88.9 0)
  (unit 1)
  (body_style 1)
  (exclude_from_sim no)
  (in_bom yes)
  (on_board yes)
  (in_pos_files yes)
  (dnp no)
  (property "Reference" "C8" (at 153.924 91.694 0) (show_name no) (do_not_autoplace no) (effects (font (size 1.27 1.27)) (justify left)))
  (property "Value" "0.1" (at 161.29 89.662 0) (hide yes) (show_name no) (do_not_autoplace no) (effects (font (size 1.27 1.27)) (justify left)))
  (property "Footprint" "Capacitor_SMD:C_0805_2012Metric_Pad1.18x1.45mm_HandSolder" (at 157.48 88.9 0) (hide yes) (show_name no) (do_not_autoplace no) (effects (font (size 1.27 1.27))))
  (property "Datasheet" "" (at 157.48 88.9 0) (hide yes) (show_name no) (do_not_autoplace no) (effects (font (size 1.27 1.27))))
  (property "Description" "capacitor, small US symbol" (at 157.48 88.9 0) (hide yes) (show_name no) (do_not_autoplace no) (effects (font (size 1.27 1.27))))
  (property "model" "" (at 157.48 88.9 0) (hide yes) (show_name no) (do_not_autoplace no) (effects (font (size 1.27 1.27))))
  (property "Sim.Type" "" (at 157.48 88.9 0) (hide yes) (show_name no) (do_not_autoplace no) (effects (font (size 1.27 1.27))))
  (pin "1")
  (pin "2"))
 (symbol
  (lib_id "Connector:Conn_01x04_Pin")
  (at 212.09 82.55 180)
  (unit 1)
  (body_style 1)
  (exclude_from_sim no)
  (in_bom yes)
  (on_board yes)
  (in_pos_files yes)
  (dnp no)
  (fields_autoplaced yes)
  (property "Reference" "J6" (at 213.36 80.0099 0) (show_name no) (do_not_autoplace no) (effects (font (size 1.27 1.27)) (justify right)))
  (property "Value" "Conn_01x04_Pin" (at 213.36 82.5499 0) (show_name no) (do_not_autoplace no) (effects (font (size 1.27 1.27)) (justify right)))
  (property "Footprint" "Connector:FanPinHeader_1x04_P2.54mm_Vertical" (at 212.09 82.55 0) (hide yes) (show_name no) (do_not_autoplace no) (effects (font (size 1.27 1.27))))
  (property "Datasheet" "" (at 212.09 82.55 0) (hide yes) (show_name no) (do_not_autoplace no) (effects (font (size 1.27 1.27))))
  (property "Description" "Generic connector, single row, 01x04, script generated" (at 212.09 82.55 0) (hide yes) (show_name no) (do_not_autoplace no) (effects (font (size 1.27 1.27))))
  (pin "4")
  (pin "3")
  (pin "2")
  (pin "1"))
 (symbol
  (lib_id "Connector:Conn_01x04_Pin")
  (at 212.09 107.95 180)
  (unit 1)
  (body_style 1)
  (exclude_from_sim no)
  (in_bom yes)
  (on_board yes)
  (in_pos_files yes)
  (dnp no)
  (fields_autoplaced yes)
  (property "Reference" "J8" (at 213.36 105.4099 0) (show_name no) (do_not_autoplace no) (effects (font (size 1.27 1.27)) (justify right)))
  (property "Value" "Conn_01x04_Pin" (at 213.36 107.9499 0) (show_name no) (do_not_autoplace no) (effects (font (size 1.27 1.27)) (justify right)))
  (property "Footprint" "Connector:FanPinHeader_1x04_P2.54mm_Vertical" (at 212.09 107.95 0) (hide yes) (show_name no) (do_not_autoplace no) (effects (font (size 1.27 1.27))))
  (property "Datasheet" "" (at 212.09 107.95 0) (hide yes) (show_name no) (do_not_autoplace no) (effects (font (size 1.27 1.27))))
  (property "Description" "Generic connector, single row, 01x04, script generated" (at 212.09 107.95 0) (hide yes) (show_name no) (do_not_autoplace no) (effects (font (size 1.27 1.27))))
  (pin "4")
  (pin "3")
  (pin "2")
  (pin "1"))
 (symbol
  (lib_id "Device:R_Small")
  (at 104.14 85.09 0)
  (unit 1)
  (body_style 1)
  (exclude_from_sim no)
  (in_bom yes)
  (on_board yes)
  (in_pos_files yes)
  (dnp no)
  (property "Reference" "R13" (at 106.68 85.09 90) (show_name no) (do_not_autoplace no) (effects (font (size 1.016 1.016))))
  (property "Value" "2k2" (at 101.6 85.09 90) (hide yes) (show_name no) (do_not_autoplace no) (effects (font (size 1.27 1.27))))
  (property "Footprint" "Resistor_SMD:R_0805_2012Metric_Pad1.20x1.40mm_HandSolder" (at 104.14 85.09 0) (hide yes) (show_name no) (do_not_autoplace no) (effects (font (size 1.27 1.27))))
  (property "Datasheet" "" (at 104.14 85.09 0) (hide yes) (show_name no) (do_not_autoplace no) (effects (font (size 1.27 1.27))))
  (property "Description" "Resistor, small symbol" (at 104.14 85.09 0) (hide yes) (show_name no) (do_not_autoplace no) (effects (font (size 1.27 1.27))))
  (pin "1")
  (pin "2"))
 (symbol
  (lib_id "Connector:Conn_01x04_Pin")
  (at 212.09 69.85 180)
  (unit 1)
  (body_style 1)
  (exclude_from_sim no)
  (in_bom yes)
  (on_board yes)
  (in_pos_files yes)
  (dnp no)
  (fields_autoplaced yes)
  (property "Reference" "J5" (at 213.36 67.3099 0) (show_name no) (do_not_autoplace no) (effects (font (size 1.27 1.27)) (justify right)))
  (property "Value" "Conn_01x04_Pin" (at 213.36 69.8499 0) (show_name no) (do_not_autoplace no) (effects (font (size 1.27 1.27)) (justify right)))
  (property "Footprint" "Connector:FanPinHeader_1x04_P2.54mm_Vertical" (at 212.09 69.85 0) (hide yes) (show_name no) (do_not_autoplace no) (effects (font (size 1.27 1.27))))
  (property "Datasheet" "" (at 212.09 69.85 0) (hide yes) (show_name no) (do_not_autoplace no) (effects (font (size 1.27 1.27))))
  (property "Description" "Generic connector, single row, 01x04, script generated" (at 212.09 69.85 0) (hide yes) (show_name no) (do_not_autoplace no) (effects (font (size 1.27 1.27))))
  (pin "4")
  (pin "3")
  (pin "2")
  (pin "1"))
 (symbol
  (lib_id "Connector:Conn_01x04_Pin")
  (at 212.09 95.25 180)
  (unit 1)
  (body_style 1)
  (exclude_from_sim no)
  (in_bom yes)
  (on_board yes)
  (in_pos_files yes)
  (dnp no)
  (fields_autoplaced yes)
  (property "Reference" "J7" (at 213.36 92.7099 0) (show_name no) (do_not_autoplace no) (effects (font (size 1.27 1.27)) (justify right)))
  (property "Value" "Conn_01x04_Pin" (at 213.36 95.2499 0) (show_name no) (do_not_autoplace no) (effects (font (size 1.27 1.27)) (justify right)))
  (property "Footprint" "Connector:FanPinHeader_1x04_P2.54mm_Vertical" (at 212.09 95.25 0) (hide yes) (show_name no) (do_not_autoplace no) (effects (font (size 1.27 1.27))))
  (property "Datasheet" "" (at 212.09 95.25 0) (hide yes) (show_name no) (do_not_autoplace no) (effects (font (size 1.27 1.27))))
  (property "Description" "Generic connector, single row, 01x04, script generated" (at 212.09 95.25 0) (hide yes) (show_name no) (do_not_autoplace no) (effects (font (size 1.27 1.27))))
  (pin "4")
  (pin "3")
  (pin "2")
  (pin "1"))
 (sheet
  (at 148.59 116.205)
  (size 22.86 14.605)
  (exclude_from_sim no)
  (in_bom yes)
  (on_board yes)
  (dnp no)
  (fields_autoplaced yes)
  (stroke (width 0.1524) (type solid))
  (fill (color 0 0 0 0))
  (property "Sheetname" "fan_buck" (at 148.59 115.4934 0) (show_name no) (do_not_autoplace no) (effects (font (size 1.27 1.27)) (justify left bottom)))
  (property "Sheetfile" "fan_power.kicad_sch" (at 148.59 131.3946 0) (show_name no) (do_not_autoplace no) (effects (font (size 1.27 1.27)) (justify left top)))
  (pin "fan_power" output (at 171.45 121.92 0) (effects (font (size 1.27 1.27)) (justify right)))
  (pin "PMW_2" input (at 148.59 121.92 180) (effects (font (size 1.27 1.27)) (justify left)))
  (pin "fan_on" input (at 148.59 124.46 180) (effects (font (size 1.27 1.27)) (justify left))))
 (sheet
  (at 209.55 115.57)
  (size 15.24 15.24)
  (exclude_from_sim no)
  (in_bom yes)
  (on_board yes)
  (dnp no)
  (fields_autoplaced yes)
  (stroke (width 0.1524) (type solid))
  (fill (color 0 0 0 0))
  (property "Sheetname" "INA" (at 209.55 114.8584 0) (show_name no) (do_not_autoplace no) (effects (font (size 1.27 1.27)) (justify left bottom)))
  (property "Sheetfile" "ina.kicad_sch" (at 209.55 131.3946 0) (show_name no) (do_not_autoplace no) (effects (font (size 1.27 1.27)) (justify left top)))
  (pin "BusIn" input (at 209.55 121.92 180) (effects (font (size 1.27 1.27)) (justify left)))
  (pin "BusOut" output (at 209.55 119.38 180) (effects (font (size 1.27 1.27)) (justify left)))
  (pin "INA_a" output (at 224.79 121.92 0) (effects (font (size 1.27 1.27)) (justify right)))))
